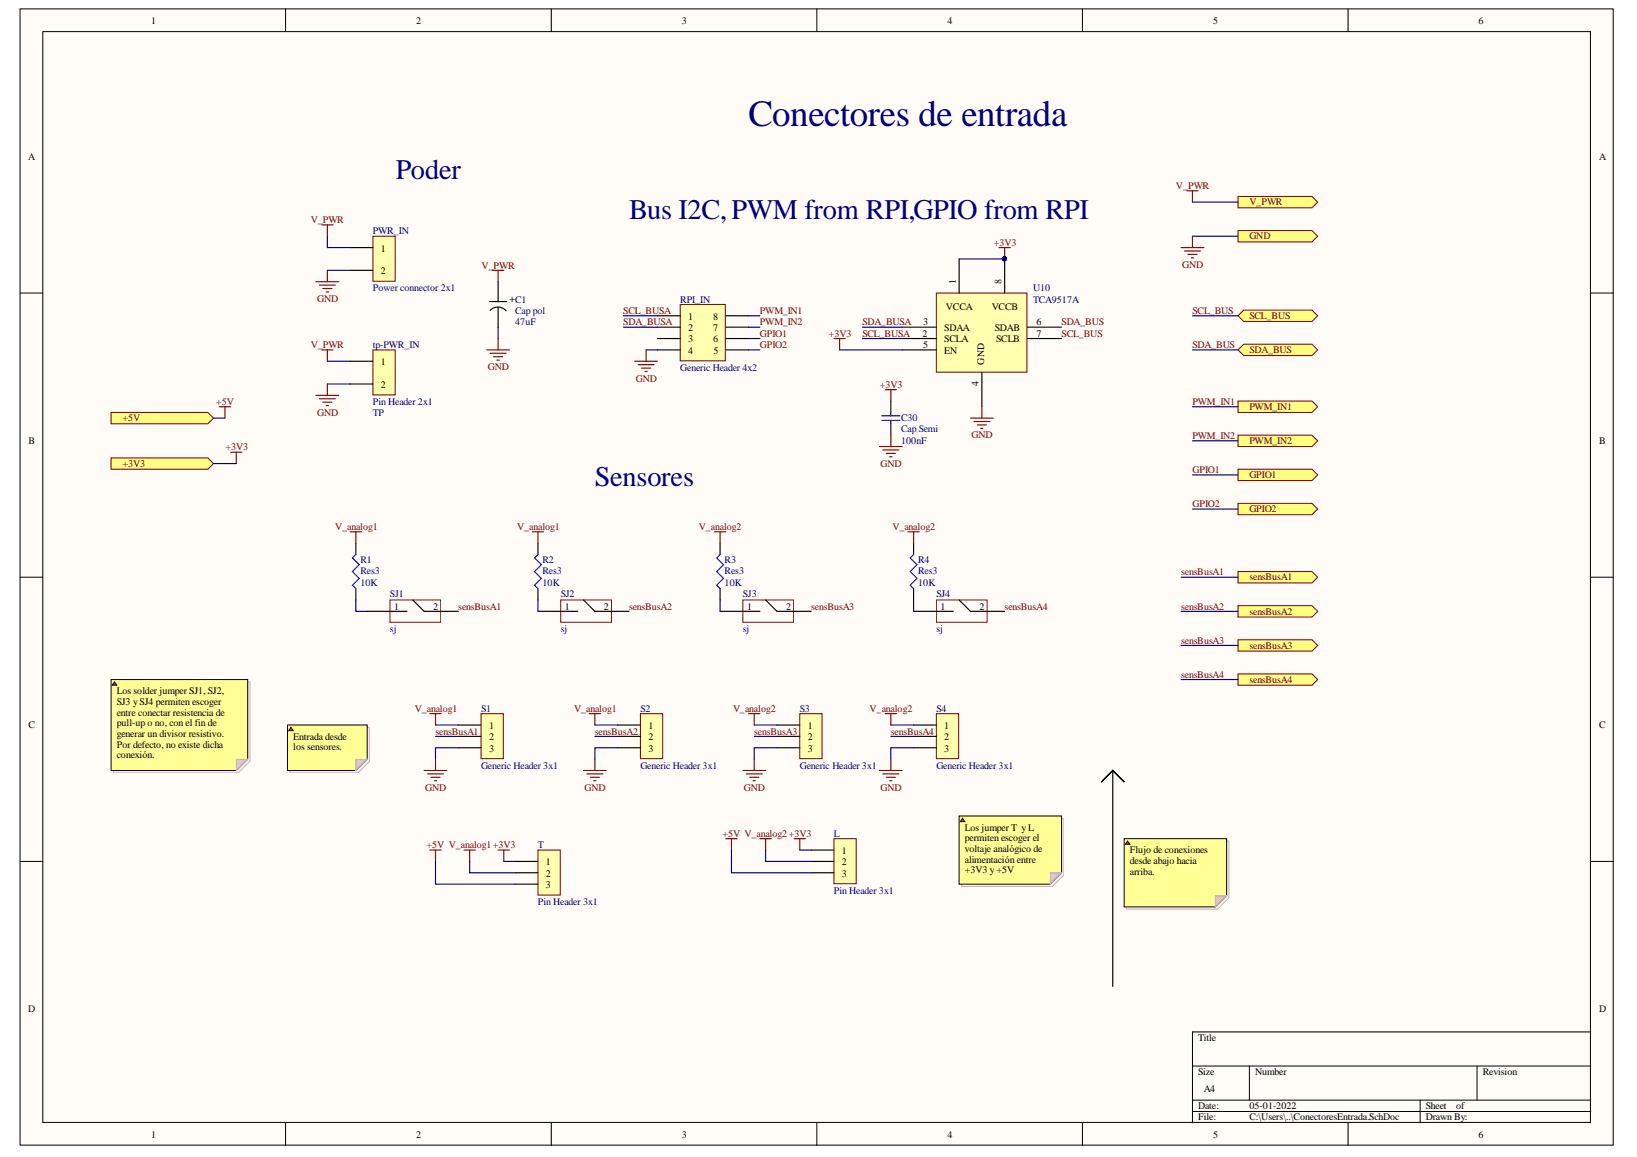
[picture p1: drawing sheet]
# Altium schematic sheet ConectoresEntrada.SchDoc
size 355 x 254 mm; DrawnBy: Constanza Barriga

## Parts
C1  Cap pol  value 47uF  [CAP_SMD_Electrolytic_10x10]
C30  Cap Semi  value 100nF  [1608[0603]]
L  Pin Header 3x1  [HDR-TH_3P-P2.54-V]
PWR_IN  Power connector 2x1  [CONN-TH_430450212]
R1  Res3  value 10K  [J1-0603]
R2  Res3  value 10K  [J1-0603]
R3  Res3  value 10K  [J1-0603]
R4  Res3  value 10K  [J1-0603]
RPI_IN  Generic Header 4x2  [CONN-TH_8P-P2.54-V-M_15477608]
S1  Generic Header 3x1  [CONN-TH_A2547WV-3P]
S2  Generic Header 3x1  [CONN-TH_A2547WV-3P]
S3  Generic Header 3x1  [CONN-TH_A2547WV-3P]
S4  Generic Header 3x1  [CONN-TH_A2547WV-3P]
SJ1  sj  [SJ2]
SJ2  sj  [SJ2]
SJ3  sj  [SJ2]
SJ4  sj  [SJ2]
T  Pin Header 3x1  [HDR-TH_3P-P2.54-V]
tp-PWR_IN  Pin Header 2x1  [HDR-TH_P2.54-H-M_A2541WV-2P]
U10  TCA9517A  [VSSOP - 8]

## Ports
+3V3 (in), +5V (in), GND (out), GPIO1 (out), GPIO2 (out), PWM_IN1 (out), PWM_IN2 (out), SCL_BUS (bidir), SDA_BUS (bidir), sensBusA1 (out), sensBusA2 (out), sensBusA3 (out), sensBusA4 (out), V_PWR (out)

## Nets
+3V3: C30.2 L.1 T.1 U10.1(VCCA) U10.5(EN) U10.8(VCCB) ; port +3V3
+5V: L.3 T.3 ; port +5V
GND: C1.1 C30.1 PWR_IN.2 RPI_IN.4 S1.3 S2.3 S3.3 S4.3 tp-PWR_IN.2 U10.4(GND) ; port GND
V_analog1: R1.2 R2.2 S1.1 S2.1 T.2
V_analog2: L.2 R3.2 R4.2 S3.1 S4.1
V_PWR: C1.2 PWR_IN.1 tp-PWR_IN.1 ; port V_PWR
GPIO1: RPI_IN.6 ; port GPIO1
GPIO2: RPI_IN.5 ; port GPIO2
PWM_IN1: RPI_IN.8 ; port PWM_IN1
PWM_IN2: RPI_IN.7 ; port PWM_IN2
SCL_BUS: U10.7(SCLB) ; port SCL_BUS
SCL_BUSA: RPI_IN.1 U10.2(SCLA)
SDA_BUS: U10.6(SDAB) ; port SDA_BUS
SDA_BUSA: RPI_IN.2 U10.3(SDAA)
sensBusA1: S1.2 SJ1.2 ; port sensBusA1
sensBusA2: S2.2 SJ2.2 ; port sensBusA2
sensBusA3: S3.2 SJ3.2 ; port sensBusA3
sensBusA4: S4.2 SJ4.2 ; port sensBusA4
NetR1_1: R1.1 SJ1.1
NetR2_1: R2.1 SJ2.1
NetR3_1: R3.1 SJ3.1
NetR4_1: R4.1 SJ4.1

Not connected (* = marked no-connect by the designer): RPI_IN 3

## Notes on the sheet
- Conectores de entrada
- Poder
- Bus I2C,
- PWM from RPI,
- GPIO from RPI
- (near tp-PWR_IN) TP
- Sensores
- Los solder jumper SJ1, SJ2, SJ3 y SJ4 permiten escoger entre conectar resistencia de pull-up o no, con el fin de generar un divisor resistivo. Por defecto, no existe dicha conexión.
- Entrada desde los sensores.
- Los jumper T  y L permiten escoger el voltaje analógico de alimentación entre +3V3 y +5V
- Flujo de conexiones desde abajo hacia arriba.
